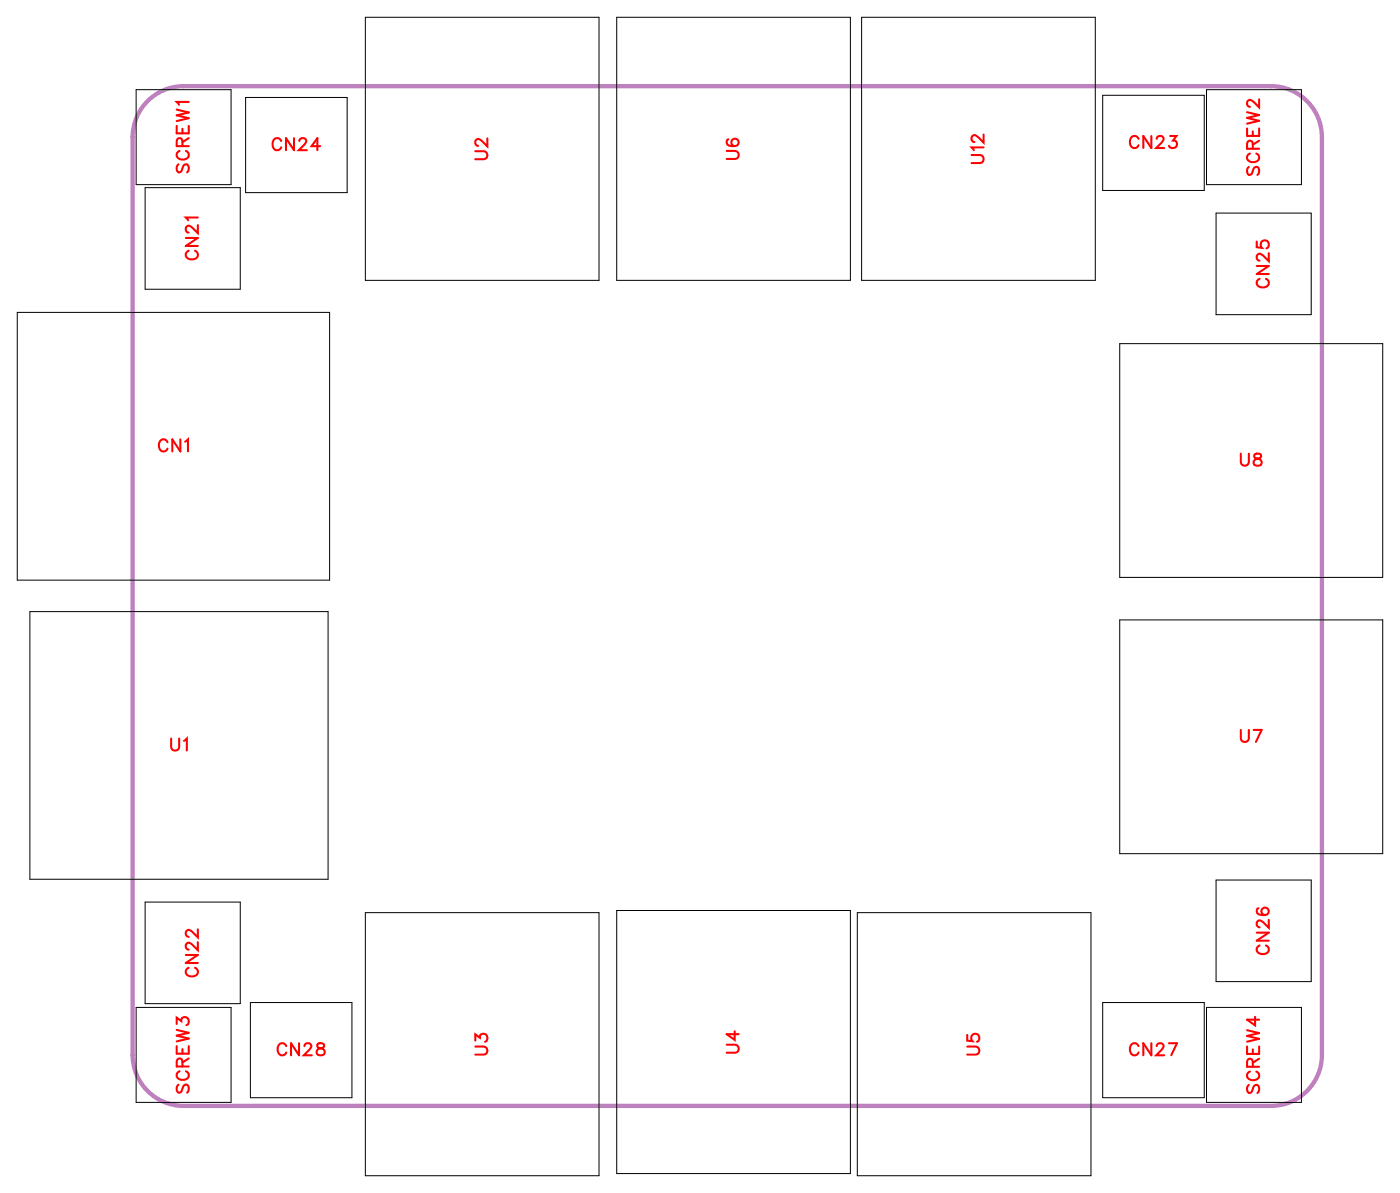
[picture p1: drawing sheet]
<svg xmlns="http://www.w3.org/2000/svg" width="82mm" height="70mm" viewBox="0 0 82 70" stroke-linecap="round" stroke-linejoin="round" font-family="sans-serif">
<path d="M8.9 5.7l.6-.3 .6-.3h.7h64a3 3 0 0 1 3 3v54a3 3 0 0 1-3 3h-64a3 3 0 0 1-3-3v-54a3 3 0 0 1 1.1-2.4z" fill="none" stroke="#bf80bf" stroke-width=".25"/>
<g fill="none" stroke="#000" stroke-width=".06">
<path d="M1 18.4h18.4v15.7h-18.4zM8 5.3h5.6v5.6h-5.6zM8.5 11h5.6v6h-5.6zM14.5 5.7h5.9v5.6h-5.9zM21.5 1h13.8v15.5h-13.8zM36.3 1h13.8v15.5h-13.8zM50.7 1h13.8v15.5h-13.8zM64.9 5.6h6v5.6h-6zM71 5.3h5.6v5.6h-5.6zM71.6 12.5h5.6v6h-5.6zM1.8 36h17.5v15.7h-17.5zM65.9 36.5h15.5v13.7h-15.5z"/>
<path d="M65.9 20.2h15.5v13.8h-15.5zM8 59.3h5.6v5.6h-5.6zM8.5 53.1h5.6v6h-5.6zM14.7 59h6v5.6h-6zM21.5 53.7h13.8v15.5h-13.8zM36.3 53.6h13.8v15.5h-13.8zM50.5 53.7h13.7v15.5h-13.7zM64.9 59h6v5.6h-6zM71 59.3h5.6v5.6h-5.6zM71.6 51.8h5.6v6h-5.6z"/>
</g>
<g fill="none" stroke="#f00" stroke-width=".12">
<path d="M10.4 7.4v.4h.7v-.4M10.4 6.4l.7 .2-.7 .2 .7 .2-.7 .1M10.5 9.7l-.1 .1 .1 .3h.2l.2-.4h.1l.1 .1-.1 .3M10.6 8.9a.26 .26 0 0 0-.2 .3 .26 .26 0 0 0 .3 .2h.1a.26 .26 0 0 0 .3-.2 .26 .26 0 0 0-.2-.3M10.7 8.6v-.4h-.2l-.1 .4h.7M10.7 7.6v.2M10.9 14h.7l-.7 .5h.7M11.1 14.8a.26 .26 0 0 0-.2 .3 .26 .26 0 0 0 .3 .2h.2a.26 .26 0 0 0 .2-.2 .26 .26 0 0 0-.1-.3M11.1 6h-.7l.1 .2M11.1 8.1l-.4 .3M11.6 13.2v.5l-.3-.3-.2-.1-.2 .1v.2l.2 .1M11.6 12.8h-.7l.2 .2"/>
<path d="M16.6 8.3a.26 .26 0 0 0-.3-.2 .26 .26 0 0 0-.3 .3v.2a.26 .26 0 0 0 .3 .2 .26 .26 0 0 0 .3-.1M17.3 8.1v.7l-.5-.7v.7M17.6 8.3l.2-.2h.1l.1 .2-.1 .2-.3 .3h.5M18.8 8.6h-.5l.4-.5v.7M28 8.9h.5l.2 .2-.1 .2-.6 .1M28.7 8.1v.5l-.4-.3-.2-.1-.1 .1v.1l.1 .2M42.8 8.9h.5l.2 .2-.1 .2-.6 .1M42.9 8.2h-.1a.35 .35 0 0 0 .3 .4 .35 .35 0 0 0 .4-.2 .22 .22 0 0 0-.2-.2 .22 .22 0 0 0-.3 .2 .22 .22 0 0 0 .2 .2M57.2 9.1h.5l.2 .2-.1 .3h-.6M57.9 8.7h-.7l.1 .1M57.9 7.9v.5l-.3-.3-.3-.1-.1 .1v.1l.2 .2M67 8.2a.26 .26 0 0 0-.3-.2 .26 .26 0 0 0-.2 .3v.1a.26 .26 0 0 0 .2 .3 .26 .26 0 0 0 .3-.2"/>
<path d="M67.8 8v.7l-.5-.7v.7M68.1 8.2l.1-.2h.2l.1 .1-.1 .3-.4 .3h.5M68.9 8h.3l-.2 .3a.24 .24 0 0 1 .2 .4 .24 .24 0 0 1-.4-.1M73.4 7.6v.4h.7v-.4M73.4 6.6l.7 .2-.7 .1 .7 .2-.7 .2M73.5 9.8l-.1 .2 .1 .3 .2-.1 .2-.4h.1l.1 .2-.1 .3M73.6 9a.26 .26 0 0 0-.2 .3 .26 .26 0 0 0 .3 .2h.1a.26 .26 0 0 0 .3-.2 .26 .26 0 0 0-.2-.3M73.7 8.8v-.5h-.2l-.1 .5h.7M73.7 7.7v.3M74 14.2v.3l.3 .1a.25 .25 0 0 1 0-.4 .25 .25 0 0 1 .3 0 .25 .25 0 0 1-.1 .4M74 15.7h.7l-.7 .4h.7M74.1 5.8v.5l-.3-.3-.3-.1-.1 .1v.2l.2 .1"/>
<path d="M74.1 8.3l-.4 .2M74.1 16.4a.26 .26 0 0 0-.1 .3 .26 .26 0 0 0 .2 .2h.2a.26 .26 0 0 0 .3-.2 .26 .26 0 0 0-.2-.3M74.7 14.9v.5l-.4-.4-.2-.1-.1 .2v.1l.1 .1M9.9 26a.26 .26 0 0 0-.3-.1 .26 .26 0 0 0-.2 .2v.2a.26 .26 0 0 0 .2 .3 .26 .26 0 0 0 .3-.2M10.6 25.9v.7l-.5-.7v.7M10.9 26l.2-.1v.7M73 26.7v.5l.2 .2 .3-.1v-.6M73.9 26.7v.2l.3 .1 .1 .2a.24 .24 0 0 1-.3 .2 .24 .24 0 0 1-.2-.2l.4-.3v-.2zM10.1 43.5v.5l.2 .2 .2-.1v-.6M10.8 43.6l.2-.1v.7M10.9 56.2h.7l-.7 .5h.7M11.1 56.9a.26 .26 0 0 0-.2 .3 .26 .26 0 0 0 .3 .3h.2a.26 .26 0 0 0 .2-.3 .26 .26 0 0 0-.1-.3"/>
<path d="M11.6 55.4v.5l-.3-.3-.2-.1-.2 .1v.1l.2 .2M11.6 54.7v.5l-.3-.4-.2-.1-.2 .1v.2l.2 .1M73 42.9v.6l.2 .2 .3-.1v-.7M73.8 42.9h.5l-.4 .8M73.9 59.8v.5l-.5-.3h.7M74 54.9h.7l-.7 .4h.7M74.1 53.4l-.1 .1a.35 .35 0 0 0 .3 .4 .35 .35 0 0 0 .4-.3 .22 .22 0 0 0-.2-.2 .22 .22 0 0 0-.3 .2 .22 .22 0 0 0 .2 .2M74.1 55.6a.26 .26 0 0 0-.1 .3 .26 .26 0 0 0 .2 .2h.2a.26 .26 0 0 0 .3-.2 .26 .26 0 0 0-.2-.3M74.7 54.1v.5l-.4-.3-.2-.1-.1 .1v.1l.1 .2M10.4 60.2v-.3l.3 .2a.24 .24 0 0 1 .4-.2 .24 .24 0 0 1-.1 .4M10.4 61.6v.4h.7v-.4M10.4 60.6l.7 .2-.7 .1 .7 .2-.7 .2"/>
<path d="M10.5 63.8l-.1 .2 .1 .3 .2-.1 .2-.4h.1l.1 .2-.1 .3M10.6 63a.26 .26 0 0 0-.2 .3 .26 .26 0 0 0 .3 .2h.1a.26 .26 0 0 0 .3-.2 .26 .26 0 0 0-.2-.3M10.7 62.8v-.5h-.2l-.1 .5h.7M10.7 61.7v.3M11.1 62.3l-.4 .2M16.8 61.6a.26 .26 0 0 0-.2-.2 .26 .26 0 0 0-.3 .3v.1a.26 .26 0 0 0 .3 .3 .26 .26 0 0 0 .2-.2M17.6 61.4v.7l-.5-.7v.7M17.9 61.6l.2-.2h.1l.1 .1-.1 .3-.3 .3h.5M18.7 61.4v.2l.3 .1 .1 .2a.24 .24 0 0 1-.2 .2 .24 .24 0 0 1-.3-.2l.5-.3-.1-.2zM28 61.6h.5l.2 .2-.1 .2-.6 .1M28 61.2v-.3l.2 .2a.24 .24 0 0 1 .4-.2 .24 .24 0 0 1-.1 .4M42.8 61.5h.5l.2 .2-.1 .2h-.6"/>
<path d="M43.2 60.7v.5l-.4-.3h.7M56.9 61.6h.5l.2 .2-.1 .2-.6 .1M56.9 60.9v.3l.3 .1a.25 .25 0 0 1 0-.4 .25 .25 0 0 1 .4 0 .25 .25 0 0 1-.1 .4M67 61.6a.26 .26 0 0 0-.3-.2 .26 .26 0 0 0-.2 .3v.1a.26 .26 0 0 0 .2 .3 .26 .26 0 0 0 .3-.2M67.8 61.4v.7l-.5-.7v.7M68.1 61.6l.1-.2h.2l.1 .1-.1 .3-.4 .3h.5M68.8 61.4h.5l-.4 .7M73.4 61.6v.4h.7v-.4M73.4 60.6l.7 .2-.7 .2 .7 .1-.7 .2M73.5 63.8l-.1 .2 .1 .3 .2-.1 .1-.3 .2-.1 .1 .2-.1 .3M73.6 63.1a.26 .26 0 0 0-.2 .2 .26 .26 0 0 0 .3 .3h.1a.26 .26 0 0 0 .3-.3 .26 .26 0 0 0-.2-.2M73.7 62.8v-.4l-.2-.1-.1 .5h.7"/>
<path d="M73.7 61.7v.3M74.1 62.3l-.4 .2"/>
</g>
<g font-size="1.2" fill="#fff">
<text x="11.4" y="10.2" transform="rotate(-90 11.4 10.2)">SCREW1</text>
<text x="16" y="9.1">CN24</text>
<text x="29" y="9.4" transform="rotate(-90 29 9.4)">U2</text>
<text x="43.8" y="9.4" transform="rotate(-90 43.8 9.4)">U6</text>
<text x="58.2" y="9.7" transform="rotate(-90 58.2 9.7)">U12</text>
<text x="66.4" y="9">CN23</text>
<text x="74.4" y="10.4" transform="rotate(-90 74.4 10.4)">SCREW2</text>
<text x="11.9" y="15.3" transform="rotate(-90 11.9 15.3)">CN21</text>
<text x="75" y="17" transform="rotate(-90 75 17)">CN25</text>
<text x="9.3" y="26.9">CN1</text>
<text x="73" y="27.7">U8</text>
<text x="10" y="44.5">U1</text>
<text x="73" y="44">U7</text>
<text x="11.9" y="57.5" transform="rotate(-90 11.9 57.5)">CN22</text>
<text x="75" y="56.2" transform="rotate(-90 75 56.2)">CN26</text>
<text x="11.4" y="64.4" transform="rotate(-90 11.4 64.4)">SCREW3</text>
<text x="16.3" y="62.4">CN28</text>
<text x="29" y="62.1" transform="rotate(-90 29 62.1)">U3</text>
<text x="43.8" y="62" transform="rotate(-90 43.8 62)">U4</text>
<text x="57.9" y="62.1" transform="rotate(-90 57.9 62.1)">U5</text>
<text x="66.4" y="62.4">CN27</text>
<text x="74.4" y="64.4" transform="rotate(-90 74.4 64.4)">SCREW4</text>
</g>
</svg>
